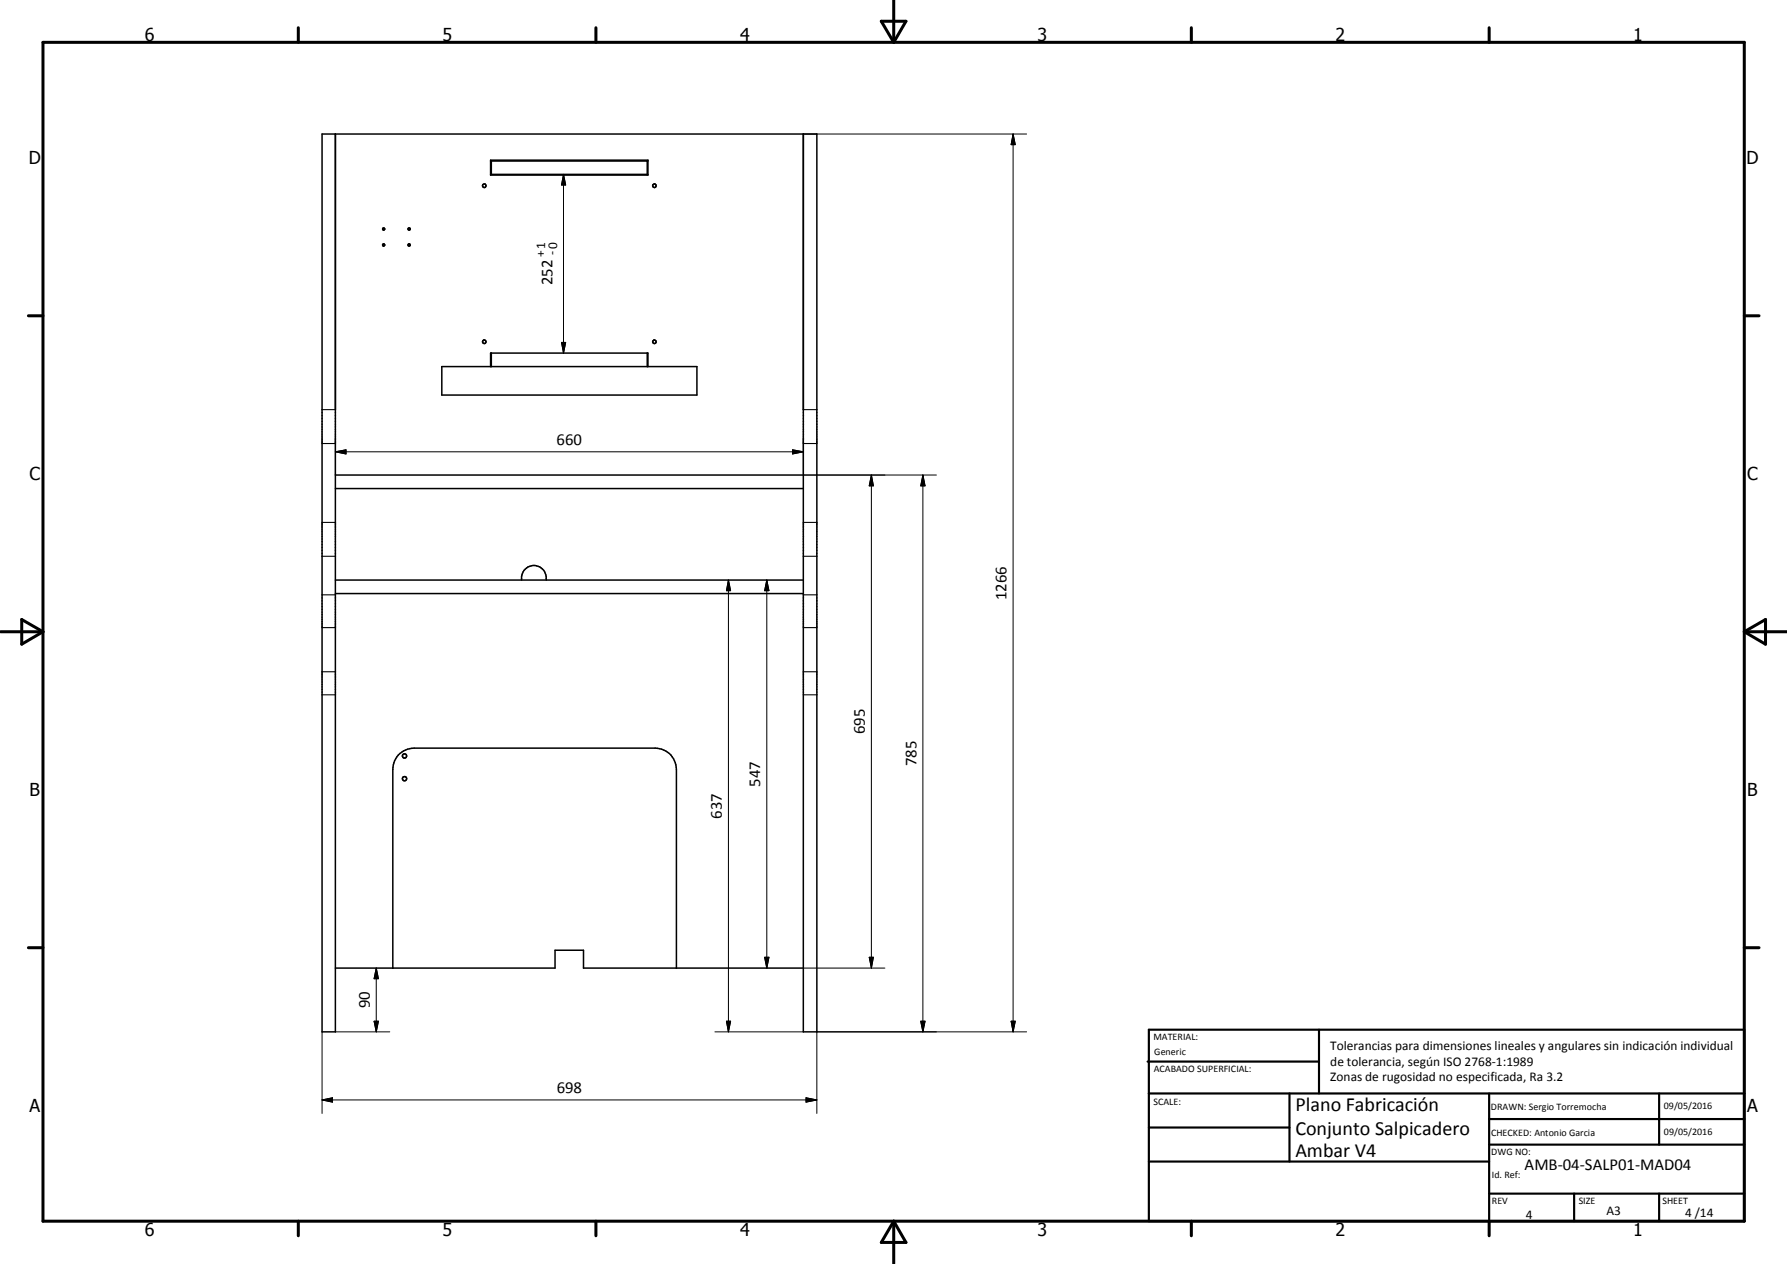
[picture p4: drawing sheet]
<svg xmlns="http://www.w3.org/2000/svg" width="420mm" height="297mm" viewBox="0 0 420 297" stroke-linecap="round" stroke-linejoin="round" font-family="sans-serif">
<g fill="none" stroke="#000" stroke-width=".35">
<path d="M78.9 31.5v211h-3.2v-211h116.4v211h-3.2v-211M115.3 37.6h37v3.5h-37zM115.3 37.8h37M115.5 37.8v3.2M152.2 37.8v3.2M90.1 53.6l.4 .2-.2 .3-.3-.2zM96 53.6h.3a.25 .25 0 0 1 .1 .4 .25 .25 0 0 1-.4-.1zM96 57.4a.25 .25 0 0 1 .4 0 .25 .25 0 0 1-.1 .4 .25 .25 0 0 1-.3-.1zM115.3 41h37M103.9 86.1h60v6.7h-60zM115.3 86.1v-3.1h37v3.1M115.5 83v3.1"/>
<path d="M152.2 83v3.1M78.9 111.6h110M78.9 114.8h110M78.9 136.3h110M78.9 139.5h110M122.6 136.3a2.94 2.94 0 0 1 2.9-3.4 2.94 2.94 0 0 1 2.9 3.4M78.9 227.5h51.6v-4.2h6.7v4.2h51.7M92.4 227.5v-46.7a5 5 0 0 1 5-5h56.6a5 5 0 0 1 5 5v46.7"/>
<circle cx="90.2" cy="57.6" r=".25"/>
<circle cx="113.9" cy="43.7" r=".41"/>
<circle cx="153.8" cy="43.7" r=".41"/>
<circle cx="113.9" cy="80.3" r=".4"/>
<circle cx="153.9" cy="80.3" r=".41"/>
<circle cx="95.1" cy="177.7" r=".51"/>
<circle cx="95.1" cy="183" r=".51"/>
</g>
<g fill="none" stroke="#000" stroke-width=".25">
<path d="M75.7 96.3h3.2M188.9 96.3h3.2M75.7 104.2h3.2M188.9 104.2h3.2M75.7 139.8h3.2M75.7 130.7h3.2M75.7 122.8h3.2M188.9 139.8h3.2M188.9 130.7h3.2M188.9 122.8h3.2M75.7 157.9h3.2M75.7 147.5h3.2"/>
<path d="M188.9 157.9h3.2M188.9 147.5h3.2M75.7 163.3h3.2M188.9 163.3h3.2"/>
</g>
<g fill="none" stroke="#000" stroke-width=".71">
<path d="M10.1 9.9h400v277.1h-400zM70.1 6.5v3.4M140.1 6.5v3.4M207.2 5h5.8l-2.9 4.9zM210.1 0v9.9M280.1 6.5v3.4M350.1 6.5v3.4M6.7 74.2h3.4M410.1 74.2h3.5M.1 148.5h10M5.1 145.6l5 2.9-5 2.9zM410.1 148.5h10"/>
<path d="M410.1 148.5l5-2.9v5.8zM6.7 222.7h3.4M410.1 222.7h3.5M70.1 287v3.4M140.1 287v3.4M210.1 287v10M210.1 287l2.9 5h-5.8zM280.1 287v3.4M350.1 287v3.4"/>
</g>
<g fill="none" stroke="#000" stroke-width=".51">
<path d="M269.8 249.5h40.3M270.1 242h140v45h-140zM270.1 257h140M303.2 257v16M310.1 242v15M350.1 257v30M390.1 257v12M270.1 265h33.1M270.1 273h80M350.1 269h60M350.1 263h60M350.1 280.5h60"/>
<path d="M370.1 280.5v6.5M390.1 280.5v6.5"/>
</g>
<g fill="none" stroke="#000" stroke-width=".24">
<path d="M188.9 31.5h52.5M238.2 31.5l.5 2.5h-1zM238.2 31.5v211M132.5 41l.5 2.5h-1zM132.5 41v42M132 80.5h1l-.5 2.5zM78.9 106.2l2.5-.5v1zM78.9 106.2h110M78.9 103v8.6M186.3 105.7l2.6 .5-2.6 .5zM188.9 103v8.6h31.3M204.9 111.6l.4 2.6h-.9z"/>
<path d="M204.9 111.6v115.9M217 111.6l.5 2.6h-1zM217 111.6v130.9M171.3 136.3l.5 2.5h-1zM171.3 136.3v106.2M180.3 136.3l.5 2.5h-1zM180.3 136.3v91.2M88 240h1l-.5 2.5zM88.5 227.5l.5 2.5h-1zM88.5 227.5v15M170.8 240h1l-.5 2.5zM179.8 225h1l-.5 2.5z"/>
<path d="M188.9 227.5h19.2M204.4 225h.9l-.4 2.5zM216.5 240h1l-.5 2.5zM237.7 240h1l-.5 2.5zM75.7 258.5l2.5-.5v1zM75.7 258.5h116.4M75.7 242.5v19.2M78.9 242.5h12.7M168.1 242.5h20.8M189.5 258l2.6 .5-2.6 .5zM241.4 242.5h-49.3v19.2"/>
</g>
<g fill="#000">
<path d="M238.2 31.5l.5 2.5h-1zM132.5 41l.5 2.5h-1zM132 80.5h1l-.5 2.5zM78.9 106.2l2.5-.5v1zM186.3 105.7l2.6 .5-2.6 .5zM204.9 111.6l.4 2.6h-.9zM217 111.6l.5 2.6h-1zM171.3 136.3l.5 2.5h-1zM180.3 136.3l.5 2.5h-1zM88 240h1l-.5 2.5zM88.5 227.5l.5 2.5h-1zM170.8 240h1l-.5 2.5z"/>
<path d="M179.8 225h1l-.5 2.5zM204.4 225h.9l-.4 2.5zM216.5 240h1l-.5 2.5zM237.7 240h1l-.5 2.5zM75.7 258.5l2.5-.5v1zM189.5 258l2.6 .5-2.6 .5z"/>
</g>
<g font-size="4.7">
<text x="304.6" y="261.2">Plano Fabricación</text>
<text x="304.6" y="266.6">Conjunto Salpicadero</text>
<text x="304.6" y="272">Ambar V4</text>
</g>
<g font-size="4.2">
<text x="34" y="9.6">6</text>
<text x="104" y="9.6">5</text>
<text x="174" y="9.6">4</text>
<text x="244" y="9.6">3</text>
<text x="314" y="9.6">2</text>
<text x="384" y="9.6">1</text>
<text x="6.8" y="38.7">D</text>
<text x="410.6" y="38.7">D</text>
<text x="7" y="112.9">C</text>
<text x="410.8" y="112.9">C</text>
<text x="7" y="187.1">B</text>
<text x="410.8" y="187.1">B</text>
<text x="7" y="261.4">A</text>
<text x="410.8" y="261.4">A</text>
<text x="34" y="290.4">6</text>
<text x="104" y="290.4">5</text>
<text x="174" y="290.4">4</text>
<text x="244" y="290.4">3</text>
<text x="314" y="290.4">2</text>
<text x="384" y="290.4">1</text>
</g>
<g font-size="3.9">
<text x="129.9" y="67" transform="rotate(-90 129.9 67)">252</text>
<text x="130.9" y="104.6">660</text>
<text x="236.7" y="141" transform="rotate(-90 236.7 141)">1266</text>
<text x="203.3" y="172.6" transform="rotate(-90 203.3 172.6)">695</text>
<text x="178.8" y="184.9" transform="rotate(-90 178.8 184.9)">547</text>
<text x="215.5" y="180.1" transform="rotate(-90 215.5 180.1)">785</text>
<text x="169.7" y="192.4" transform="rotate(-90 169.7 192.4)">637</text>
<text x="86.9" y="237" transform="rotate(-90 86.9 237)">90</text>
<text x="130.9" y="256.9">698</text>
<text x="358.5" y="275">AMB-04-SALP01-MAD04</text>
</g>
<g font-size="3.1">
<text x="128.1" y="60.4" transform="rotate(-90 128.1 60.4)">+1</text>
<text x="130.8" y="60" transform="rotate(-90 130.8 60)">-0</text>
<text x="312.7" y="246.8">Tolerancias para dimensiones lineales y angulares sin indicación individual</text>
<text x="312.7" y="250.4">de tolerancia, según ISO 2768-1:1989</text>
<text x="312.7" y="254">Zonas de rugosidad no especificada, Ra 3.2</text>
<text x="358.7" y="286.4">4</text>
<text x="377.7" y="285.6">A3</text>
<text x="396.2" y="285.9">4 /14</text>
</g>
<g font-size="2.4">
<text x="271.2" y="244.4">MATERIAL:</text>
<text x="271.3" y="252">ACABADO SUPERFICIAL:</text>
<text x="271.4" y="247.9">Generic</text>
<text x="271.2" y="259.7">SCALE:</text>
<text x="350.6" y="260.8">DRAWN: Sergio Torremocha</text>
<text x="391.2" y="260.6">09/05/2016</text>
<text x="350.6" y="267">CHECKED: Antonio Garcia</text>
<text x="391.2" y="266.7">09/05/2016</text>
<text x="350.6" y="271.4">DWG NO:</text>
<text x="350.8" y="276.9">Id. Ref:</text>
<text x="350.8" y="282.8">REV</text>
<text x="371.2" y="282.9">SIZE</text>
<text x="390.9" y="282.9">SHEET</text>
</g>
</svg>
